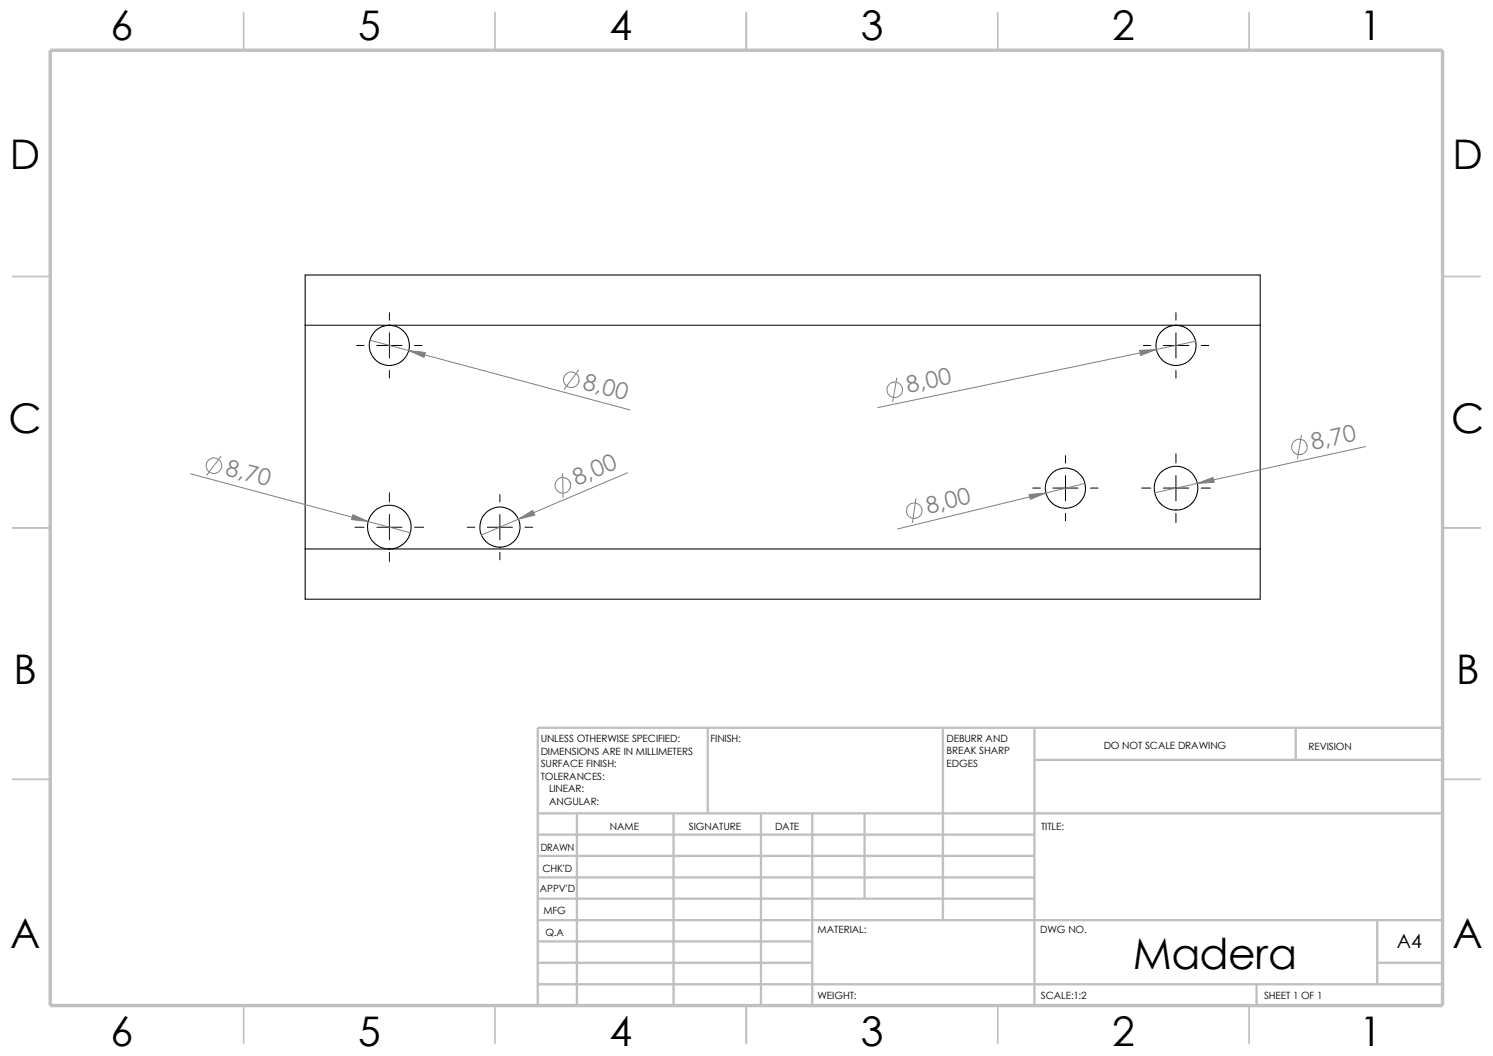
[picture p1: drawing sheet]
<svg xmlns="http://www.w3.org/2000/svg" width="297mm" height="210mm" viewBox="0 0 297 210" stroke-linecap="round" stroke-linejoin="round" font-family="sans-serif">
<g fill="none" stroke="#c0c0c0" stroke-width=".34">
<path d="M48.5 2.5v7.5M98.5 2.5v7.5M148.5 2.5v7.5M198.5 2.5v7.5M248.5 2.5v7.5M2.5 55h7.5M287 55h7.5M2.5 105h7.5M287 105h7.5M2.5 155h7.5M287 155h7.5M48.5 200v7.5"/>
<path d="M98.5 200v7.5M148.5 200v7.5M198.5 200v7.5M248.5 200v7.5"/>
</g>
<g fill="none" stroke="#c0c0c0" stroke-width=".47">
<path d="M140.8 144.7v17.1M187.6 144.7v38.3M205.8 151.1h81.2M205.8 144.7v55.3M257.8 144.7v6.4M287 144.7h-180v55.3M107 178.7h98.8M107 174.5h98.8M107 170.2h98.8M107 166h98.8M107 161.8h180M114.8 161.8v38.2"/>
<path d="M134 161.8v38.2M151.4 161.8v38.2M161.6 161.8v38.2M172 161.8v16.9M107 191.5h54.6M107 187.2h54.6M107 183h180M107 195.7h180M250 195.7v4.3M274 183v12.7M274 191.5h13"/>
</g>
<path d="M10 10h277v190h-277z" fill="none" stroke="#c0c0c0" stroke-width=".68" stroke-linecap="butt"/>
<g fill="none" stroke="#000" stroke-width=".21">
<path d="M60.7 64.7v44.5M60.7 64.7h190M60.7 64.7v-10h190v10M250.7 64.7v44.5M60.7 109.2h190M60.7 109.2v10h190v-10"/>
<circle cx="77.4" cy="68.7" r="4"/>
<circle cx="234" cy="68.7" r="4"/>
<circle cx="212" cy="97.1" r="4"/>
<circle cx="234" cy="97.1" r="4.3"/>
<circle cx="77.5" cy="104.8" r="4.3"/>
<circle cx="99.4" cy="104.8" r="4"/>
</g>
<g fill="none" stroke="#000" stroke-width=".2">
<path d="M71 68.7h1.4M75 68.7h5M77.5 62.2v1.5M77.5 66.2v5M77.5 73.7v1.5M82.5 68.7h1.4M227.5 68.7h1.4M231.4 68.7h5.1M233.9 62.2v1.5M233.9 66.2v5M233.9 73.7v1.5M239 68.7h1.5"/>
<path d="M77.5 98v1.8M99.4 98.3v1.5M205.4 97.1h1.6M209.5 97.1h5M212 90.6v1.5M212 94.6v5M217 97.1h1.4M227.1 97.1h1.8M231.4 97.1h5.1M233.9 90.3v1.8M233.9 94.6v5M239 97.1h1.8"/>
<path d="M70.6 104.9h1.8M75 104.9h5M77.5 102.3v5.1M77.5 109.9v1.8M82.5 104.9h1.8M93 104.9h1.4M96.9 104.9h5M99.4 102.3v5.1M99.4 109.9v1.4M104.4 104.9h1.6M212 102.1v1.5M233.9 102.1v1.8"/>
</g>
<g fill="none" stroke="#808080" stroke-width=".2">
<path d="M73.6 67.6l51.7 13.9M115.1 73.6l-2.9 3.8M178.4 75.2l-.8 4.7M237.9 67.9l-63.3 13.2M37.9 94.2l43.8 11.8M44 90.7l-2.9 3.8M111.9 94.1l.1 4.8M124.8 94l-29 12.4M182.2 99.2l-.7 4.7M215.9 96.1l-37.3 9.1M258.9 86.5l-.8 4.7M271.7 88.8l-42 9.2"/>
<circle cx="113.6" cy="75.5" r="1.56"/>
<circle cx="178" cy="77.5" r="1.56"/>
<circle cx="42.6" cy="92.6" r="1.57"/>
<circle cx="112" cy="96.5" r="1.56"/>
<circle cx="258.5" cy="88.9" r="1.56"/>
<circle cx="181.9" cy="101.6" r="1.54"/>
</g>
<g fill="#808080" stroke="#808080" stroke-width=".2">
<path d="M70.2 102.4l3 1.3-3.3-.4z"/>
<path d="M238.2 96.1l3.1-1.1 .3 .9z"/>
<path d="M204.7 98.3l3.4-.3-3.1 1.3z"/>
<path d="M103.1 103.3l2.9-1.8 .4 .9z"/>
<path d="M81.3 69.7l3.3 .4-.2 1z"/>
<path d="M226.7 69.7l3.3-.2-3.1 1.2z"/>
</g>
<text font-size="8.5" x="225.3" y="192.7">Madera</text>
<g font-size="8.1">
<text x="22" y="8">6</text>
<text x="71.2" y="8">5</text>
<text x="121.2" y="8">4</text>
<text x="171.2" y="8">3</text>
<text x="221.2" y="8">2</text>
<text x="270.5" y="8">1</text>
<text x="1.9" y="33.6">D</text>
<text x="288.9" y="33.6">D</text>
<text x="1.7" y="86.1">C</text>
<text x="288.7" y="86.1">C</text>
<text x="2.7" y="136.1">B</text>
<text x="289.7" y="136.1">B</text>
<text x="2" y="188.6">A</text>
<text x="289" y="188.6">A</text>
<text x="22" y="207.9">6</text>
<text x="71.2" y="207.9">5</text>
<text x="121.2" y="207.9">4</text>
<text x="171.2" y="207.9">3</text>
<text x="221.2" y="207.9">2</text>
<text x="270.5" y="207.9">1</text>
</g>
<g font-size="4.6" fill="#808080">
<text x="115.7" y="77.3" transform="rotate(15 115.7 77.3)">8,00</text>
<text x="180.7" y="78.2" transform="rotate(-12 180.7 78.2)">8,00</text>
<text x="261.2" y="89.5" transform="rotate(-12 261.2 89.5)">8,70</text>
<text x="44.7" y="94.4" transform="rotate(15 44.7 94.4)">8,70</text>
<text x="114.7" y="96.6" transform="rotate(-23 114.7 96.6)">8,00</text>
<text x="184.6" y="102.1" transform="rotate(-14 184.6 102.1)">8,00</text>
</g>
<text font-size="3.9" x="277.9" y="188.5">A4</text>
<g font-size="2">
<text x="107.6" y="147.6">UNLESS OTHERWISE SPECIFIED:</text>
<text x="141.4" y="147.6">FINISH:</text>
<text x="188.3" y="147.5">DEBURR AND</text>
<text x="219.6" y="149">DO NOT SCALE DRAWING</text>
<text x="260.3" y="149.2">REVISION</text>
<text x="107.6" y="155.1">TOLERANCES:</text>
<text x="107.6" y="150.1">DIMENSIONS ARE IN MILLIMETERS</text>
<text x="107.6" y="152.6">SURFACE FINISH:</text>
<text x="188.3" y="152.5">EDGES</text>
<text x="188.3" y="150">BREAK SHARP</text>
<text x="109.2" y="157.6">LINEAR:</text>
<text x="109.2" y="160.1">ANGULAR:</text>
<text x="121.3" y="165.1">NAME</text>
<text x="137" y="165">SIGNATURE</text>
<text x="154.2" y="165">DATE</text>
<text x="207.1" y="165">TITLE:</text>
<text x="107.6" y="169.2">DRAWN</text>
<text x="107.9" y="173.4">CHK'D</text>
<text x="107.4" y="177.5">APPV'D</text>
<text x="108.1" y="181.8">MFG</text>
<text x="162.6" y="185.5">MATERIAL:</text>
<text x="206.9" y="185.5">DWG NO.</text>
<text x="108.5" y="186.1">Q.A</text>
<text x="162.6" y="198.6">WEIGHT:</text>
<text x="207.1" y="198.6">SCALE:1:2</text>
<text x="251.5" y="198.6">SHEET 1 OF 1</text>
</g>
</svg>
